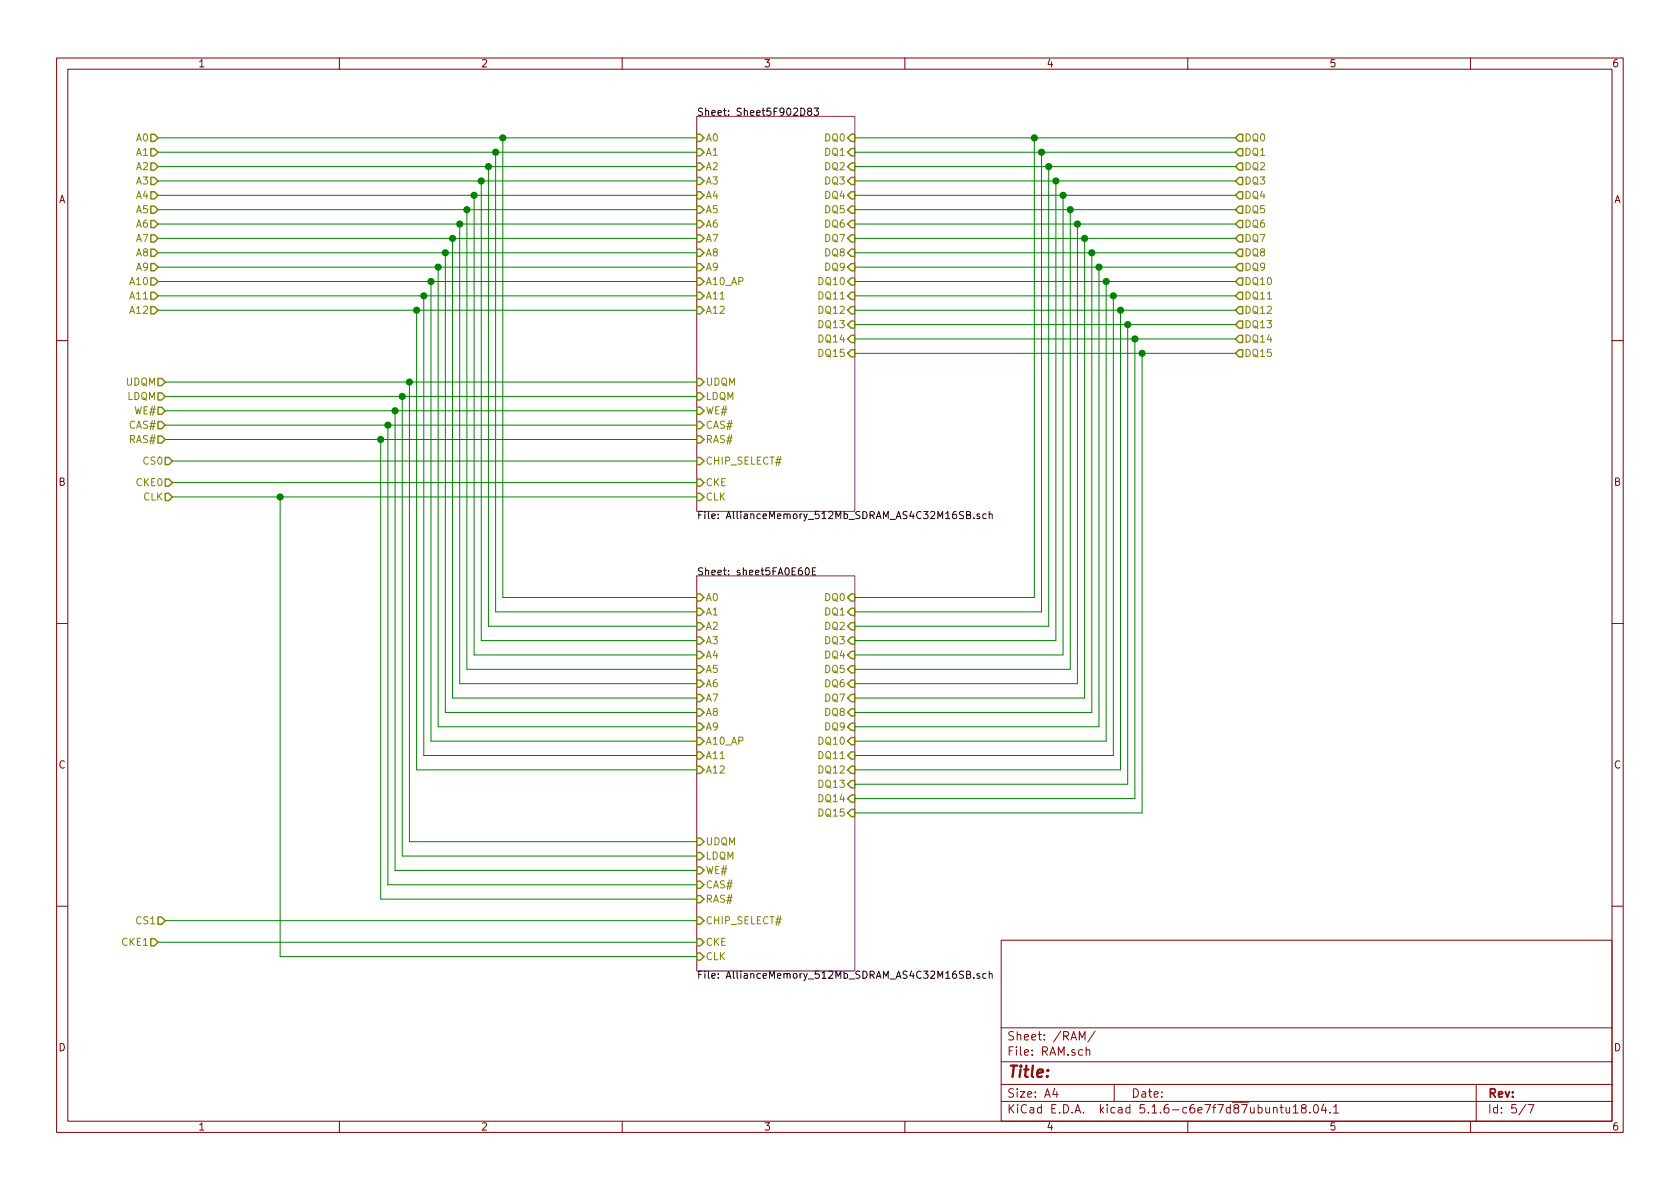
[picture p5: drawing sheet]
EESchema Schematic File Version 4
EELAYER 30 0
EELAYER END
$Descr A4 11693 8268
encoding utf-8
Sheet 5 7
Title ""
Date ""
Rev ""
Comp ""
Comment1 ""
Comment2 ""
Comment3 ""
Comment4 ""
$EndDescr
$Sheet
S 4850 800  1100 2750
U 5F902D84
F0 "Sheet5F902D83" 50
F1 "AllianceMemory_512Mb_SDRAM_AS4C32M16SB.sch" 50
F2 "DQ0" I R 5950 950 50 
F3 "DQ1" I R 5950 1050 50 
F4 "DQ2" I R 5950 1150 50 
F5 "DQ3" I R 5950 1250 50 
F6 "DQ4" I R 5950 1350 50 
F7 "DQ5" I R 5950 1450 50 
F8 "DQ6" I R 5950 1550 50 
F9 "DQ7" I R 5950 1650 50 
F10 "DQ8" I R 5950 1750 50 
F11 "DQ9" I R 5950 1850 50 
F12 "DQ10" I R 5950 1950 50 
F13 "DQ11" I R 5950 2050 50 
F14 "DQ12" I R 5950 2150 50 
F15 "DQ13" I R 5950 2250 50 
F16 "DQ14" I R 5950 2350 50 
F17 "DQ15" I R 5950 2450 50 
F18 "CLK" I L 4850 3450 50 
F19 "CKE" I L 4850 3350 50 
F20 "A12" I L 4850 2150 50 
F21 "A11" I L 4850 2050 50 
F22 "A9" I L 4850 1850 50 
F23 "A8" I L 4850 1750 50 
F24 "A7" I L 4850 1650 50 
F25 "A6" I L 4850 1550 50 
F26 "A5" I L 4850 1450 50 
F27 "A4" I L 4850 1350 50 
F28 "A3" I L 4850 1250 50 
F29 "A2" I L 4850 1150 50 
F30 "A1" I L 4850 1050 50 
F31 "A0" I L 4850 950 50 
F32 "A10_AP" I L 4850 1950 50 
F33 "CHIP_SELECT#" I L 4850 3200 50 
F34 "RAS#" I L 4850 3050 50 
F35 "CAS#" I L 4850 2950 50 
F36 "WE#" I L 4850 2850 50 
F37 "LDQM" I L 4850 2750 50 
F38 "UDQM" I L 4850 2650 50 
$EndSheet
$Sheet
S 4850 4000 1100 2750
U 5FA0E635
F0 "sheet5FA0E60E" 50
F1 "AllianceMemory_512Mb_SDRAM_AS4C32M16SB.sch" 50
F2 "DQ0" I R 5950 4150 50 
F3 "DQ1" I R 5950 4250 50 
F4 "DQ2" I R 5950 4350 50 
F5 "DQ3" I R 5950 4450 50 
F6 "DQ4" I R 5950 4550 50 
F7 "DQ5" I R 5950 4650 50 
F8 "DQ6" I R 5950 4750 50 
F9 "DQ7" I R 5950 4850 50 
F10 "DQ8" I R 5950 4950 50 
F11 "DQ9" I R 5950 5050 50 
F12 "DQ10" I R 5950 5150 50 
F13 "DQ11" I R 5950 5250 50 
F14 "DQ12" I R 5950 5350 50 
F15 "DQ13" I R 5950 5450 50 
F16 "DQ14" I R 5950 5550 50 
F17 "DQ15" I R 5950 5650 50 
F18 "CLK" I L 4850 6650 50 
F19 "CKE" I L 4850 6550 50 
F20 "A12" I L 4850 5350 50 
F21 "A11" I L 4850 5250 50 
F22 "A9" I L 4850 5050 50 
F23 "A8" I L 4850 4950 50 
F24 "A7" I L 4850 4850 50 
F25 "A6" I L 4850 4750 50 
F26 "A5" I L 4850 4650 50 
F27 "A4" I L 4850 4550 50 
F28 "A3" I L 4850 4450 50 
F29 "A2" I L 4850 4350 50 
F30 "A1" I L 4850 4250 50 
F31 "A0" I L 4850 4150 50 
F32 "A10_AP" I L 4850 5150 50 
F33 "CHIP_SELECT#" I L 4850 6400 50 
F34 "RAS#" I L 4850 6250 50 
F35 "CAS#" I L 4850 6150 50 
F36 "WE#" I L 4850 6050 50 
F37 "LDQM" I L 4850 5950 50 
F38 "UDQM" I L 4850 5850 50 
$EndSheet
Text HLabel 1100 950  0    50   Input ~ 0
A0
Text HLabel 1100 1050 0    50   Input ~ 0
A1
Text HLabel 1100 1150 0    50   Input ~ 0
A2
Text HLabel 1100 1250 0    50   Input ~ 0
A3
Text HLabel 1100 1350 0    50   Input ~ 0
A4
Text HLabel 1100 1450 0    50   Input ~ 0
A5
Text HLabel 1100 1550 0    50   Input ~ 0
A6
Text HLabel 1100 1650 0    50   Input ~ 0
A7
Text HLabel 1100 1750 0    50   Input ~ 0
A8
Text HLabel 1100 1850 0    50   Input ~ 0
A9
Text HLabel 1100 1950 0    50   Input ~ 0
A10
Text HLabel 1100 2050 0    50   Input ~ 0
A11
Text HLabel 1100 2150 0    50   Input ~ 0
A12
Wire Wire Line
	1100 950  3500 950 
Wire Wire Line
	3500 950  3500 4150
Wire Wire Line
	3500 4150 4850 4150
Connection ~ 3500 950 
Wire Wire Line
	3500 950  4850 950 
Wire Wire Line
	1100 1050 3450 1050
Wire Wire Line
	1100 1150 3400 1150
Wire Wire Line
	1100 1250 3350 1250
Wire Wire Line
	1100 1350 3300 1350
Wire Wire Line
	4850 1450 3250 1450
Wire Wire Line
	1100 1550 3200 1550
Wire Wire Line
	4850 1650 3150 1650
Wire Wire Line
	1100 1750 3100 1750
Wire Wire Line
	4850 1850 3050 1850
Wire Wire Line
	4850 1950 3000 1950
Wire Wire Line
	1100 2050 2950 2050
Wire Wire Line
	4850 2150 2900 2150
Wire Wire Line
	3450 1050 3450 4250
Wire Wire Line
	3450 4250 4850 4250
Connection ~ 3450 1050
Wire Wire Line
	3450 1050 4850 1050
Wire Wire Line
	3400 1150 3400 4350
Wire Wire Line
	3400 4350 4850 4350
Connection ~ 3400 1150
Wire Wire Line
	3400 1150 4850 1150
Wire Wire Line
	3350 1250 3350 4450
Wire Wire Line
	3350 4450 4850 4450
Connection ~ 3350 1250
Wire Wire Line
	3350 1250 4850 1250
Wire Wire Line
	3300 1350 3300 4550
Wire Wire Line
	3300 4550 4850 4550
Connection ~ 3300 1350
Wire Wire Line
	3300 1350 4850 1350
Wire Wire Line
	3250 1450 3250 4650
Wire Wire Line
	3250 4650 4850 4650
Connection ~ 3250 1450
Wire Wire Line
	3250 1450 1100 1450
Wire Wire Line
	4850 4750 3200 4750
Wire Wire Line
	3200 4750 3200 1550
Connection ~ 3200 1550
Wire Wire Line
	3200 1550 4850 1550
Wire Wire Line
	3150 1650 3150 4850
Wire Wire Line
	3150 4850 4850 4850
Connection ~ 3150 1650
Wire Wire Line
	3150 1650 1100 1650
Wire Wire Line
	4850 4950 3100 4950
Wire Wire Line
	3100 4950 3100 1750
Connection ~ 3100 1750
Wire Wire Line
	3100 1750 4850 1750
Wire Wire Line
	3050 1850 3050 5050
Wire Wire Line
	3050 5050 4850 5050
Connection ~ 3050 1850
Wire Wire Line
	3050 1850 1100 1850
Wire Wire Line
	3000 1950 3000 5150
Wire Wire Line
	3000 5150 4850 5150
Connection ~ 3000 1950
Wire Wire Line
	3000 1950 1100 1950
Wire Wire Line
	4850 5250 2950 5250
Wire Wire Line
	2950 5250 2950 2050
Connection ~ 2950 2050
Wire Wire Line
	2950 2050 4850 2050
Wire Wire Line
	2900 2150 2900 5350
Wire Wire Line
	2900 5350 4850 5350
Connection ~ 2900 2150
Wire Wire Line
	2900 2150 1100 2150
Wire Wire Line
	4850 3200 1200 3200
Text HLabel 1200 3200 0    50   Input ~ 0
CS0
Text HLabel 1200 3350 0    50   Input ~ 0
CKE0
Text HLabel 8600 950  2    50   Input ~ 0
DQ0
Text HLabel 8600 1050 2    50   Input ~ 0
DQ1
Text HLabel 8600 1150 2    50   Input ~ 0
DQ2
Text HLabel 8600 1250 2    50   Input ~ 0
DQ3
Text HLabel 8600 1350 2    50   Input ~ 0
DQ4
Text HLabel 8600 1450 2    50   Input ~ 0
DQ5
Text HLabel 8600 1550 2    50   Input ~ 0
DQ6
Text HLabel 8600 1650 2    50   Input ~ 0
DQ7
Text HLabel 8600 1750 2    50   Input ~ 0
DQ8
Text HLabel 8600 1850 2    50   Input ~ 0
DQ9
Text HLabel 8600 1950 2    50   Input ~ 0
DQ10
Text HLabel 8600 2050 2    50   Input ~ 0
DQ11
Text HLabel 8600 2150 2    50   Input ~ 0
DQ12
Text HLabel 8600 2250 2    50   Input ~ 0
DQ13
Text HLabel 8600 2350 2    50   Input ~ 0
DQ14
Text HLabel 8600 2450 2    50   Input ~ 0
DQ15
Wire Wire Line
	5950 950  7200 950 
Wire Wire Line
	8600 1050 7250 1050
Wire Wire Line
	5950 1150 7300 1150
Wire Wire Line
	5950 1250 7350 1250
Wire Wire Line
	8600 1350 7400 1350
Wire Wire Line
	5950 1450 7450 1450
Wire Wire Line
	8600 1550 7500 1550
Wire Wire Line
	5950 1650 7550 1650
Wire Wire Line
	5950 1850 7650 1850
Wire Wire Line
	5950 1750 7600 1750
Wire Wire Line
	5950 1950 7700 1950
Wire Wire Line
	8600 2050 7750 2050
Wire Wire Line
	5950 2150 7800 2150
Wire Wire Line
	8600 2250 7850 2250
Wire Wire Line
	5950 2350 7900 2350
Wire Wire Line
	8600 2450 7950 2450
Wire Wire Line
	5950 4150 7200 4150
Wire Wire Line
	7200 4150 7200 950 
Connection ~ 7200 950 
Wire Wire Line
	7200 950  8600 950 
Wire Wire Line
	7250 1050 7250 4250
Wire Wire Line
	7250 4250 5950 4250
Connection ~ 7250 1050
Wire Wire Line
	7250 1050 5950 1050
Wire Wire Line
	5950 4350 7300 4350
Wire Wire Line
	7300 4350 7300 1150
Connection ~ 7300 1150
Wire Wire Line
	7300 1150 8600 1150
Wire Wire Line
	7350 1250 7350 4450
Wire Wire Line
	7350 4450 5950 4450
Connection ~ 7350 1250
Wire Wire Line
	7350 1250 8600 1250
Wire Wire Line
	5950 4550 7400 4550
Wire Wire Line
	7400 4550 7400 1350
Connection ~ 7400 1350
Wire Wire Line
	7400 1350 5950 1350
Wire Wire Line
	7450 1450 7450 4650
Wire Wire Line
	7450 4650 5950 4650
Connection ~ 7450 1450
Wire Wire Line
	7450 1450 8600 1450
Wire Wire Line
	7500 4750 7500 1550
Wire Wire Line
	5950 4750 7500 4750
Connection ~ 7500 1550
Wire Wire Line
	7500 1550 5950 1550
Wire Wire Line
	7550 1650 7550 4850
Wire Wire Line
	7550 4850 5950 4850
Connection ~ 7550 1650
Wire Wire Line
	7550 1650 8600 1650
Wire Wire Line
	5950 4950 7600 4950
Wire Wire Line
	7600 4950 7600 1750
Connection ~ 7600 1750
Wire Wire Line
	7600 1750 8600 1750
Wire Wire Line
	7650 1850 7650 5050
Wire Wire Line
	7650 5050 5950 5050
Connection ~ 7650 1850
Wire Wire Line
	7650 1850 8600 1850
Wire Wire Line
	5950 5150 7700 5150
Wire Wire Line
	7700 5150 7700 1950
Connection ~ 7700 1950
Wire Wire Line
	7700 1950 8600 1950
Wire Wire Line
	7750 2050 7750 5250
Wire Wire Line
	7750 5250 5950 5250
Connection ~ 7750 2050
Wire Wire Line
	7750 2050 5950 2050
Wire Wire Line
	5950 5350 7800 5350
Wire Wire Line
	7800 5350 7800 2150
Connection ~ 7800 2150
Wire Wire Line
	7800 2150 8600 2150
Wire Wire Line
	7850 2250 7850 5450
Wire Wire Line
	7850 5450 5950 5450
Connection ~ 7850 2250
Wire Wire Line
	7850 2250 5950 2250
Wire Wire Line
	5950 5550 7900 5550
Wire Wire Line
	7900 5550 7900 2350
Connection ~ 7900 2350
Wire Wire Line
	7900 2350 8600 2350
Wire Wire Line
	7950 2450 7950 5650
Wire Wire Line
	7950 5650 5950 5650
Connection ~ 7950 2450
Wire Wire Line
	7950 2450 5950 2450
Text HLabel 1200 3450 0    50   Input ~ 0
CLK
Wire Wire Line
	1200 3450 1950 3450
Text HLabel 1150 6400 0    50   Input ~ 0
CS1
Wire Wire Line
	1950 6650 4850 6650
Wire Wire Line
	4850 6400 1150 6400
Text HLabel 1150 2650 0    50   Input ~ 0
UDQM
Text HLabel 1150 2750 0    50   Input ~ 0
LDQM
Text HLabel 1150 2950 0    50   Input ~ 0
CAS#
Text HLabel 1150 3050 0    50   Input ~ 0
RAS#
Text HLabel 1150 2850 0    50   Input ~ 0
WE#
Wire Wire Line
	1150 2850 2750 2850
Wire Wire Line
	4850 2650 2850 2650
Wire Wire Line
	1150 2750 2800 2750
Wire Wire Line
	4850 2950 2700 2950
Wire Wire Line
	1150 3050 2650 3050
Wire Wire Line
	2850 2650 2850 5850
Wire Wire Line
	2850 5850 4850 5850
Connection ~ 2850 2650
Wire Wire Line
	2850 2650 1150 2650
Wire Wire Line
	2800 2750 2800 5950
Wire Wire Line
	2800 5950 4850 5950
Connection ~ 2800 2750
Wire Wire Line
	2800 2750 4850 2750
Wire Wire Line
	2750 2850 2750 6050
Wire Wire Line
	2750 6050 4850 6050
Connection ~ 2750 2850
Wire Wire Line
	2750 2850 4850 2850
Wire Wire Line
	2700 2950 2700 6150
Wire Wire Line
	2700 6150 4850 6150
Connection ~ 2700 2950
Wire Wire Line
	2700 2950 1150 2950
Wire Wire Line
	2650 3050 2650 6250
Wire Wire Line
	2650 6250 4850 6250
Wire Wire Line
	1950 3450 1950 6650
Text HLabel 1100 6550 0    50   Input ~ 0
CKE1
Wire Wire Line
	1200 3350 4850 3350
Wire Wire Line
	1100 6550 4850 6550
Wire Wire Line
	4850 3450 1950 3450
Connection ~ 1950 3450
Connection ~ 2650 3050
Wire Wire Line
	2650 3050 4850 3050
$EndSCHEMATC
